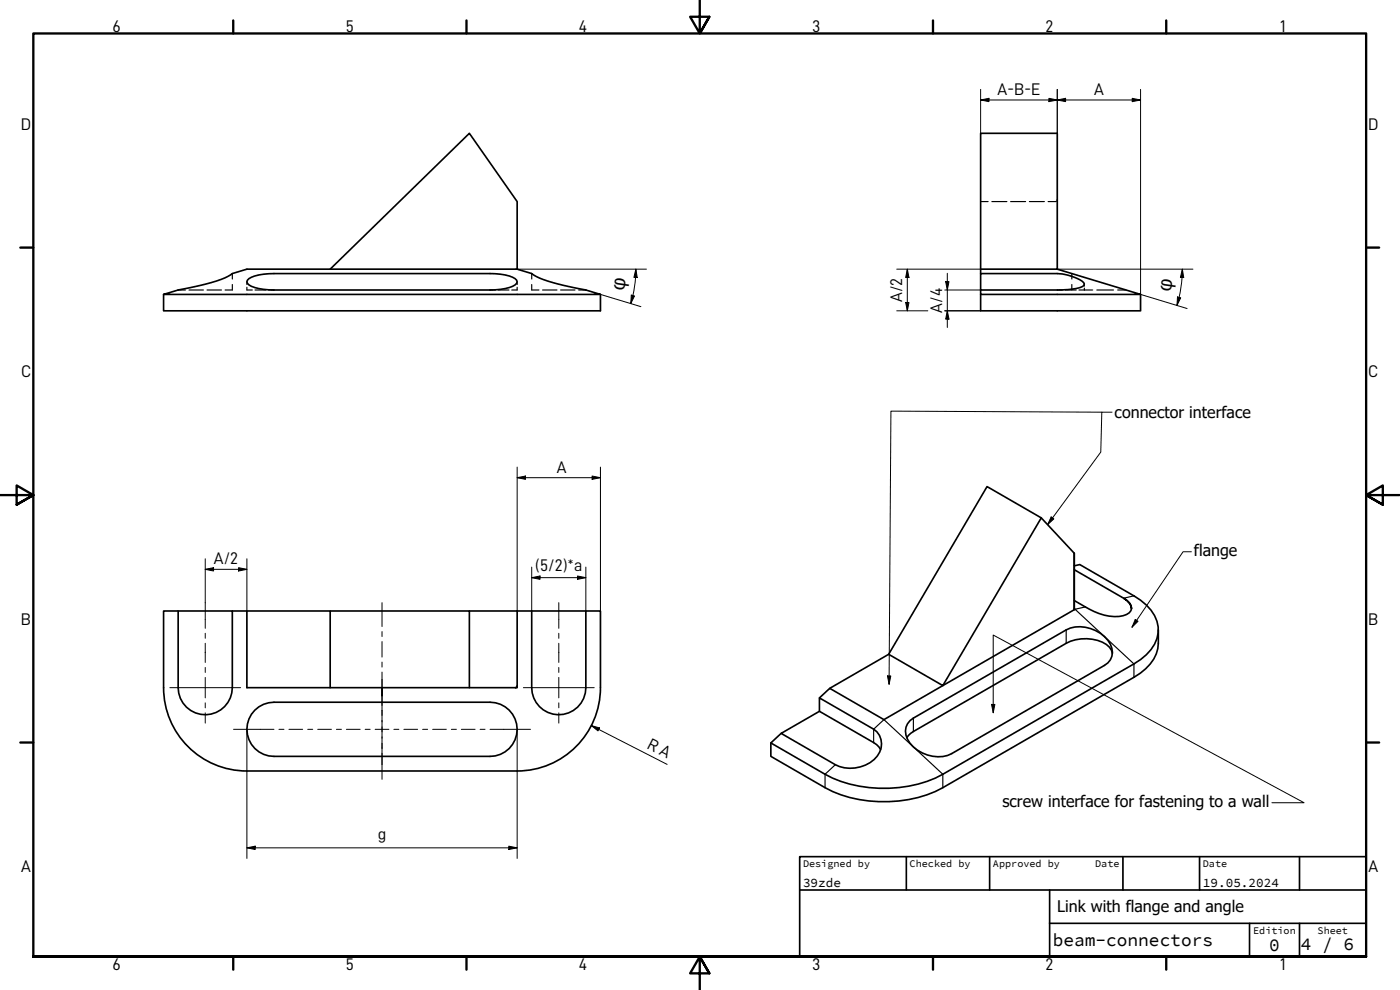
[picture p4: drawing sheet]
<svg xmlns="http://www.w3.org/2000/svg" width="420mm" height="297mm" viewBox="0 0 420 297" stroke-linecap="round" stroke-linejoin="round" font-family="sans-serif">
<!-- layer: Hidden (ISO) -->
<g fill="none" stroke="#000" stroke-width=".35">
<path d="M317.3 59.8l-.1 .3M294.3 60.5h2.2M297.7 60.5h4.5M303.3 60.5h4.5M308.9 60.5h4.5M317.1 60.3l-2.6 .2M53.5 87h2.1M56.7 87h4.4M62.1 87h4.4M69.7 85.4v1.6h-2.1M69.7 82.1v1.6M74.1 86.2v.8h1.6"/>
<path d="M74.1 84.5v.9M76.5 87h3.3M80.6 87h1.6M147.1 87h1.6M149.5 87h3.3M155.2 86.2v.8h-1.6M155.2 84.5v.9M159.6 85.4v1.6h2.1M159.6 82.1v1.6M162.8 87h4.4M168.2 87h4.4M173.7 87h2.1"/>
<path d="M317.3 87h1.6M319.7 87h3.3M321.7 82.1v1.6M321.7 85.4v1.6M323.8 87h4.1M325.4 85.3v.5M325.4 86.4v.6M329.2 87h5M335.4 87h2.5"/>
</g>
<!-- layer: Visible (ISO) -->
<g fill="none" stroke="#000" stroke-width=".5">
<path d="M49.1 88.3l4.4-1.3 2.5-.5a47.5 47.5 0 0 0 13.1-4l.6-.4 4.4-1.3h81.1l4.4 1.3a28.4 28.4 0 0 0 11 3.9l5.2 1 4.4 1.3zM49.1 88.3v5h131.1v-5M74.3 84.1a9.5 9.5 0 0 1 6.3-2h68.1a9.5 9.5 0 0 1 6.3 2l.2 .4a2.77 2.77 0 0 1-2.4 1.8l-2.6 .5-3.1 .2h-64.9l-3.1-.2a8.4 8.4 0 0 1-4.8-1.8l-.2-.5zM99.1 80.8l41.8-40.8 14.3 20.5v20.3M294.3 82.1h23a14.3 14.3 0 0 1 7.9 2.7l.2 .4a2.23 2.23 0 0 1-2.2 1.3l-5.9 .5h-23zM294.3 80.8v-40.8h23v40.8h-23v1.3M294.3 88.3v5h48v-5M317.3 80.8l25 7.5h-48v-1.3M312.5 155.4l-16.3-9.4-29.5 50.3M322.4 169.8l1.7-.4 16.2 9.4a13.1 13.1 0 0 1 7.3 9.3 11 11 0 0 1-5.3 9.8l-59.3 34.4a39 39 0 0 1-35.4 0l-16.3-9.4 3.1-2.9M322.4 170.9l14.8 8.6M53.5 183.3h16.2v23a8.1 8.1 0 0 1-8.1 8.1 8.1 8.1 0 0 1-8.1-8.1z"/>
<path d="M53.5 183.3h-4.4v23a25 25 0 0 0 25 25h81.1a25 25 0 0 0 25-25v-23h-4.4M69.7 183.3h4.4v23h25M74.1 183.3h25v23h55.6M99.1 183.3h41.8v23M140.9 183.3h18.7M155.2 183.3v22.5M159.6 183.3h16.2v23a8.1 8.1 0 0 1-8.1 8.1 8.1 8.1 0 0 1-8.1-8.1zM322.3 183l.1-16.9-9.9-10.7-29.5 50.3-16.3-9.4-17.7 10.2M322.4 180.2l3.3 1.9a15.8 15.8 0 0 0 11.3 2.6 2.53 2.53 0 0 0 2.5-3l-1.3-1.5-1-.7a4.2 4.2 0 0 1 2.4 3.1M322.4 182.7l.2 .1-57.3 33.1-16.3-9.4-3.1 2.9M333.8 196.1a5.1 5.1 0 0 0-4.4-4 12.8 12.8 0 0 0-9.4 .9l-45.9 26.5-1.5 1.2-.5 .6M347.6 189a12.6 12.6 0 0 1-2.4 10.3l-3 2.7-1.9 1.2-57.3 33.1a39.1 39.1 0 0 1-35.4 0l-16.3-9.4v-4"/>
<path d="M76.5 213.1a8.1 8.1 0 0 1 5.7-2.4h64.9a8.1 8.1 0 0 1 8.1 8.1 8.1 8.1 0 0 1-8.1 8.1h-64.9a8.1 8.1 0 0 1-7.5-5 8.1 8.1 0 0 1 1.8-8.8zM155.2 205.8v.5h-.5M155.2 205.8l-.5 .5M245.9 213.4l-11.5 6.6 16.3 9.4a10.3 10.3 0 0 0 13.3-3.8 5.4 5.4 0 0 0-1.8-6.8l-16.3-9.4v4l16.3 9.4 .9 .6 1.2 1.5M273.1 216.2l46.9-27.2a10.3 10.3 0 0 1 13.7 5.5 4.4 4.4 0 0 1-2.2 5.1l-45.9 26.5a10.3 10.3 0 0 1-13.7-5.5 4.4 4.4 0 0 1 1.2-4.4z"/>
</g>
<!-- layer: Visible Narrow (ISO) -->
<path d="M322.3 165.9v17.1M340.3 178.8l-3.1 .7M320 189v4M325.7 182.1l-3.1 .7 17.7 16.4v4M274.1 215.5v4M250.7 229.4l-3.1 2.9v4M262.2 222.8v-4l3.1-2.9 17.7 16.4v4" fill="none" stroke="#000" stroke-width=".35"/>
<!-- layer: Border (ISO) -->
<g fill="none" stroke="#000" stroke-width=".7">
<path d="M70 6.1v3.9M140 6.1v3.9M210 0v10l-2.9-5h5.8l-2.9 5 2.9-5M280 6.1v3.9M350 6.1v3.9M6.1 74.3h3.9M410 74.3h3.9M0 148.5h10l-5-2.8v5.7l5-2.9-5 2.9M420 148.5h-10l5-2.8v5.7l-5-2.9 5 2.9M6.1 222.8h3.9M410 222.8h3.9M10 287v-277h400v277h-400h400"/>
<path d="M70 287v3.9M140 287v3.9M212.9 292l-2.9-5 2.9 5h-5.8l2.9-5v10M280 287v3.9M350 287v3.9"/>
</g>
<!-- layer: Title (ISO) -->
<path d="M240 257h170v30h-170zM272 257v10M297 257v10M337 257v10M360 257v10M390 257v10M240 267h170M315 277h95M315 267v20M375 277v10M390 277v10" fill="none" stroke="#000" stroke-width=".5"/>
<!-- layer: Dimension (ISO) -->
<g fill="none" stroke="#000" stroke-width=".3">
<path d="M294.3 30l2.5-.5v1zM294.3 30h48M294.3 26.8v13.2M314.8 29.5l2.5 .5-2.5 .5zM317.3 30l2.5-.5v1zM317.3 26.8v13.2M339.8 29.5l2.5 .5-2.5 .5zM342.3 26.8v61.5l14 4.3M154.7 80.8h39.3M180.2 88.3l12.1 3.7M189.5 88.5l.9 .3-1.1 2.3zM190.8 80.8l.4 2.5-1-.1z"/>
<path d="M190.8 80.8l-.4 5.2-1.1 5.1M269.1 93.3h9.4M269.1 80.8h25.2M271.8 90.8h1l-.5 2.5zM272.3 80.8l.5 2.5h-1zM272.3 80.8v12.5M283.5 87h10.8M283.5 93.3h10.8M283.8 84.5h1l-.5 2.5zM284.3 93.3l.5 2.5h-1zM284.3 82v16.3M317.3 80.8h40.7"/>
<path d="M353.4 89.1l1 .3-1.2 2.2zM354.8 80.8l.5 2.5-1-.1zM354.8 80.8l-.4 5.5-1.2 5.3M155.2 143.3l2.5-.5v1zM155.2 143.3h25M155.2 140.2v43.1M177.7 142.8l2.5 .5-2.5 .5zM180.2 140.2v43.1M61.6 170.8l2.5-.5v1zM61.6 170.8h12.5M61.6 167.6v13.2M71.6 170.3l2.5 .5-2.5 .5z"/>
<path d="M74.1 167.6v15.7M159.6 173.3l2.5-.5v1zM159.6 173.3h16.2M159.6 170.1v13.2M173.3 172.8l2.5 .5-2.5 .5zM175.8 170.1v13.2M74.1 218.9v38.7M155.2 218.9v38.7M177.5 217.7l2.4 .7-.4 .9zM177.5 217.7l22.7 11.6M74.1 254.4l2.5-.5v1zM74.1 254.4h81.1"/>
<path d="M152.7 253.9l2.5 .5-2.5 .5z"/>
</g>
<g fill="#000">
<path d="M294.3 30l2.5-.5v1zM314.8 29.5l2.5 .5-2.5 .5zM317.3 30l2.5-.5v1zM339.8 29.5l2.5 .5-2.5 .5zM189.5 88.5l.9 .3-1.1 2.3zM190.8 80.8l.4 2.5-1-.1zM271.8 90.8h1l-.5 2.5zM272.3 80.8l.5 2.5h-1zM283.8 84.5h1l-.5 2.5zM284.3 93.3l.5 2.5h-1zM353.4 89.1l1 .3-1.2 2.2zM354.8 80.8l.5 2.5-1-.1z"/>
<path d="M155.2 143.3l2.5-.5v1zM177.7 142.8l2.5 .5-2.5 .5zM61.6 170.8l2.5-.5v1zM71.6 170.3l2.5 .5-2.5 .5zM159.6 173.3l2.5-.5v1zM173.3 172.8l2.5 .5-2.5 .5zM177.5 217.7l2.4 .7-.4 .9zM74.1 254.4l2.5-.5v1zM152.7 253.9l2.5 .5-2.5 .5z"/>
</g>
<!-- layer: Center Mark (ISO) -->
<path d="M51 206.3h21.2M157.1 206.3h21.2" fill="none" stroke="#000" stroke-width=".3"/>
<!-- layer: Centerline (ISO) -->
<g fill="none" stroke="#000" stroke-width=".3">
<path d="M61.6 180.8v7.7M61.6 190v1.5M61.6 193v5.8M114.6 180.8v7.2M114.6 189.5v1.5M114.6 192.5v4.7M114.6 198.7v1.5M167.7 180.8v7.7M167.7 190v1.5M167.7 193v5.8M61.6 200.3v1.5M61.6 203.3v6.1"/>
<path d="M61.6 210.9v1.5M61.6 213.9v3.1M70.1 218.8h12.1M83.7 218.8h1.5M86.7 218.8h4.1M92.3 218.8h1.5M95.3 218.8h4.2M101 218.8h1.5M104 218.8h4.1M109.6 218.8h1.5M112.6 218.8h4.1M114.6 208.8v-2.5v5.4"/>
<path d="M114.6 201.7v4.6M114.6 208.2v25.6M118.2 218.8h1.5M121.2 218.8h4.1M126.8 218.8h1.5M129.8 218.8h4.2M135.5 218.8h1.5M138.5 218.8h4.1M144.1 218.8h1.5M147.1 218.8h12.1M167.7 200.3v1.5M167.7 203.3v6.1"/>
<path d="M167.7 210.9v1.5M167.7 213.9v3.1"/>
</g>
<!-- layer: Symbol (ISO) -->
<path d="M330.7 123.7l-63.3-.3-.6 81.9M333.7 123.7h-3l-.3 11.9-16 21.8M315.5 155.1l.8 .6-1.9 1.7zM357.5 165.6h-2.5l-15.3 22.6M340.7 185.9l.8 .5-1.8 1.8zM266.3 202.8h1l-.5 2.5zM297.6 211.4h1l-.5 2.5zM298.1 213.9v-23.4l93.3 50.4h-9.7" fill="none" stroke="#000" stroke-width=".3"/>
<path d="M315.5 155.1l.8 .6-1.9 1.7zM340.7 185.9l.8 .5-1.8 1.8zM266.3 202.8h1l-.5 2.5zM297.6 211.4h1l-.5 2.5z" fill="#000"/>
<g font-size="5.9">
<text x="187.3" y="87.5" transform="rotate(-82 187.3 87.5)">φ</text>
<text x="351.3" y="87.7" transform="rotate(-82 351.3 87.7)">φ</text>
</g>
<g font-size="5.3">
<text x="316" y="283.9">beam-connectors</text>
<text x="380.9" y="285.2">0</text>
<text x="390.4" y="285">4 / 6</text>
</g>
<g font-size="5.1">
<text x="33.8" y="9.6">6</text>
<text x="103.8" y="9.6">5</text>
<text x="173.7" y="9.6">4</text>
<text x="243.7" y="9.6">3</text>
<text x="313.8" y="9.6">2</text>
<text x="384.2" y="9.6">1</text>
<text x="299.4" y="28.5">A-B-E</text>
<text x="328.3" y="28.5">A</text>
<text x="6.3" y="38.9">D</text>
<text x="410.6" y="38.9">D</text>
<text x="270.7" y="90.7" transform="rotate(-90 270.7 90.7)">A/2</text>
<text x="282.7" y="93.8" transform="rotate(-90 282.7 93.8)">A/4</text>
<text x="6.3" y="113.2">C</text>
<text x="410.6" y="113.2">C</text>
<text x="167.1" y="141.8">A</text>
<text x="64.2" y="169.2">A/2</text>
<text x="160.6" y="171.4">(5/2)*a</text>
<text x="6.3" y="187.4">B</text>
<text x="410.6" y="187.4">B</text>
<text x="193.9" y="224.4" transform="rotate(27 193.9 224.4)">R A</text>
<text x="113.3" y="252.1">g</text>
<text x="6.4" y="261.7">A</text>
<text x="410.7" y="261.7">A</text>
<text x="33.8" y="290.9">6</text>
<text x="103.8" y="290.9">5</text>
<text x="173.7" y="290.9">4</text>
<text x="243.7" y="290.9">3</text>
<text x="313.8" y="290.9">2</text>
<text x="384.2" y="290.9">1</text>
</g>
<g font-size="4.8">
<text x="334.5" y="125.5">connector interface</text>
<text x="358.3" y="166.9">flange</text>
<text x="300.8" y="242.2">screw interface for fastening to a wall</text>
<text x="317.3" y="273.5">Link with flange and angle</text>
</g>
<g font-size="3.8">
<text x="241" y="266">39zde</text>
<text x="361" y="266">19.05.2024</text>
</g>
<g font-size="3">
<text x="241" y="260.2">Designed by</text>
<text x="273" y="260.2">Checked by</text>
<text x="298" y="260.2">Approved by</text>
<text x="328.7" y="260">Date</text>
<text x="361" y="260">Date</text>
<text x="376.1" y="280.2">Edition</text>
<text x="395.4" y="280.2">Sheet</text>
</g>
</svg>
